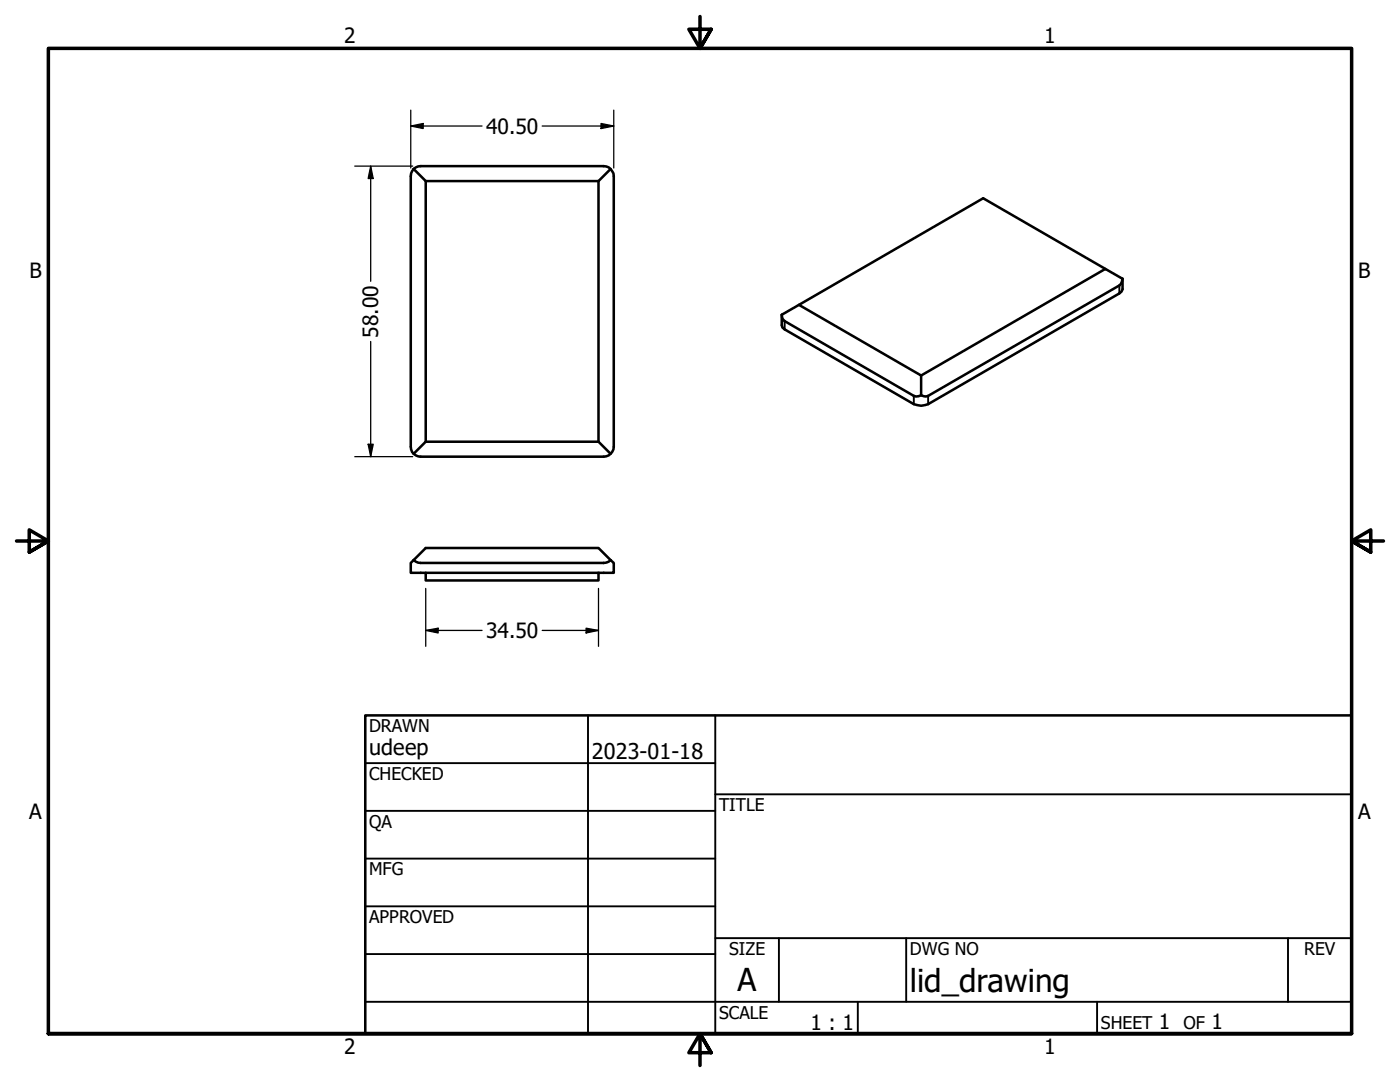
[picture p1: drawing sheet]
<svg xmlns="http://www.w3.org/2000/svg" width="279mm" height="216mm" viewBox="0 0 279 216" stroke-linecap="round" stroke-linejoin="round" font-family="sans-serif">
<!-- layer: Visible (ANSI) -->
<g fill="none" stroke="#000" stroke-width=".51">
<path d="M82.5 33.7l.9-.5 .5-.1h36.6a2.06 2.06 0 0 1 2 2.1v54a2.06 2.06 0 0 1-2 1.9h-36.6a1.95 1.95 0 0 1-1.9-1.9v-54v-.6zM82.5 33.7l2.5 2.4v52l-2.5 2.5M85 36.1h34.4M121.9 33.7l-2.5 2.4v52M220.6 53.7l-24.4-14.1-40.2 23.2M224 55.6v2.1l-.2 .5-.4 .3-38.2 22.1a3.4 3.4 0 0 1-2.8 0l-25.8-14.9-.5-.4-.1-.4v-2.1M224 55.6l-.3 1-.3 .4-38.2 22-.4 .1-1-.2M224 55.6l-3.4-1.9-36.8 21.2M156 62.8l.1 .6 .5 .7 25.8 14.9 .4 .1 1-.2M159.4 60.8l24.4 14.1v4M85 88.1h34.4l2.5 2.5M82.5 111.8l-.5 .5v2h40.5v-2l-.6-.5"/>
<path d="M82.5 111.8l.9 .5h.5h36.6l1-.2 .4-.3M82.5 111.8l2.5-2.5h34.4l2.5 2.5M85 114.3v1.5h34.4v-1.5"/>
</g>
<!-- layer: Visible Narrow (ANSI) -->
<path d="M223.4 57v1.5M156.6 64.1v1.6M182.4 79v1.6M185.2 79v1.6" fill="none" stroke="#000" stroke-width=".38"/>
<!-- layer: Border (ANSI) -->
<path d="M139.7 3.3v6.4l-2.2-3.9h4.4l-2.2 3.9 2.2-3.9M3.3 107.9h6.4l-3.9-2.2v4.5l3.9-2.3-3.9 2.3M276.1 107.9h-6.4l3.9-2.2v4.5l-3.9-2.3 3.9 2.3M9.7 206.2v-196.5h260v196.5h-260h260M141.9 210.1l-2.2-3.9 2.2 3.9h-4.4l2.2-3.9v6.4" fill="none" stroke="#000" stroke-width=".7"/>
<!-- layer: Title (ANSI) -->
<g fill="none" stroke="#000" stroke-width=".38">
<path d="M72.9 152.3h69.8M117.3 142.7v63.5M142.7 158.5h127M142.7 142.7v63.5M72.9 161.8h69.8M72.9 171.3h69.8M72.9 199.9h196.8M72.9 180.8h69.8M72.9 190.4h69.8M142.7 187.2h127M155.4 187.2v12.7M171.2 199.9v6.3"/>
<path d="M180.8 187.2v12.7M218.9 199.9v6.3M257 187.2v12.7"/>
</g>
<path d="M72.9 142.7h196.8v63.5h-196.8z" fill="none" stroke="#000" stroke-width=".51"/>
<!-- layer: Dimension (ANSI) -->
<g fill="none" stroke="#000" stroke-width=".25">
<path d="M70.8 33.1h11.6M74 33.1l.5 2.5h-1zM74 33.1v23M82 25.1l2.5-.5v1.1zM82 25.1h14.2M82 22v11.5M108.2 25.1h14.3M120 24.6l2.5 .5-2.5 .6zM122.5 22v11.5M74 68.1v23M70.8 91.1h11.6M73.5 88.6h1l-.5 2.5z"/>
<path d="M85 117.4v11.6M119.4 117.4v11.6M85 125.8l2.4-.5v1zM85 125.8h11.2M108.2 125.8h11.2M117 125.3l2.4 .5-2.4 .5z"/>
</g>
<g fill="#000">
<path d="M74 33.1l.5 2.5h-1z" fill-rule="evenodd"/>
<path d="M82 25.1l2.5-.5v1.1z" fill-rule="evenodd"/>
<path d="M120 24.6l2.5 .5-2.5 .6z" fill-rule="evenodd"/>
<path d="M73.5 88.6h1l-.5 2.5z" fill-rule="evenodd"/>
<path d="M85 125.8l2.4-.5v1z" fill-rule="evenodd"/>
<path d="M117 125.3l2.4 .5-2.4 .5z" fill-rule="evenodd"/>
</g>
<g font-size="6.3">
<text x="147.2" y="197.7">A</text>
<text x="181.6" y="197.9">lid_drawing</text>
</g>
<g font-size="4.3">
<text x="73.7" y="150.6">udeep</text>
<text x="118.1" y="151.4">2023-01-18</text>
</g>
<g font-size="4.2">
<text x="68.7" y="8.6">2</text>
<text x="208.4" y="8.6">1</text>
<text x="97" y="26.7">40.50</text>
<text x="5.9" y="55.5">B</text>
<text x="271.1" y="55.5">B</text>
<text x="75.5" y="67.4" transform="rotate(-90 75.5 67.4)">58.00</text>
<text x="97" y="127.3">34.50</text>
<text x="5.8" y="163.4">A</text>
<text x="271" y="163.4">A</text>
<text x="161.7" y="205.5">1 : 1</text>
<text x="231.3" y="205.4">1</text>
<text x="241.8" y="205.4">1</text>
<text x="68.7" y="210.3">2</text>
<text x="208.4" y="210.3">1</text>
</g>
<g font-size="3.5">
<text x="73.7" y="146">DRAWN</text>
<text x="73.7" y="155.6">CHECKED</text>
<text x="143.5" y="161.8">TITLE</text>
<text x="73.7" y="165.2">QA</text>
<text x="73.7" y="174.7">MFG</text>
<text x="73.7" y="184.2">APPROVED</text>
<text x="145.5" y="190.6">SIZE</text>
<text x="181.6" y="190.6">DWG NO</text>
<text x="260.3" y="190.5">REV</text>
<text x="143.5" y="203.3">SCALE</text>
<text x="219.7" y="205.4">SHEET</text>
<text x="236.2" y="205.4">OF</text>
</g>
</svg>
